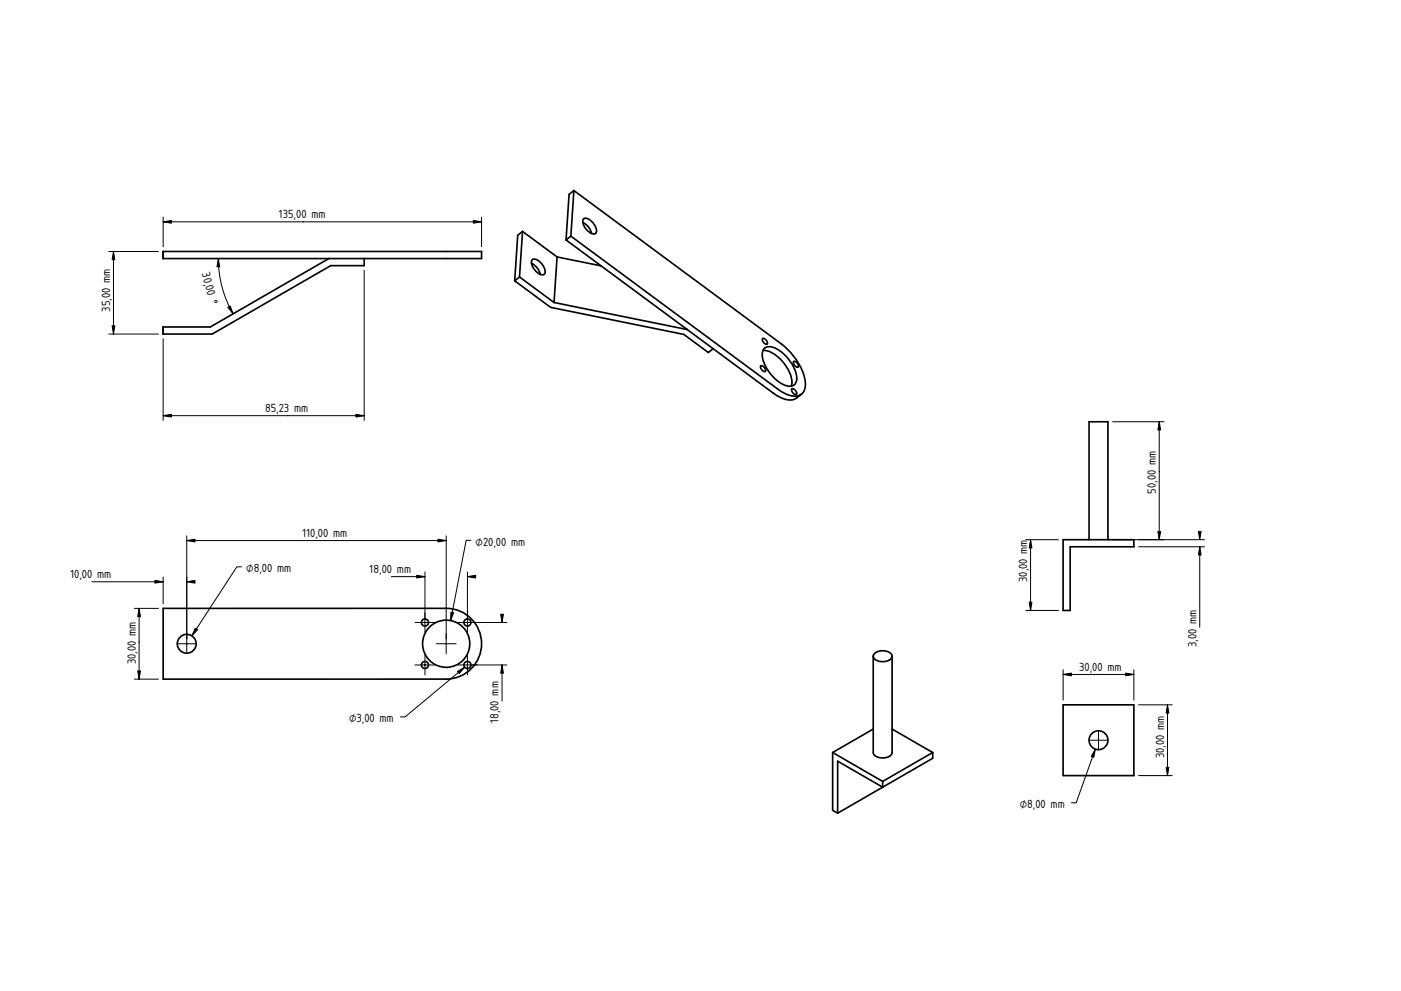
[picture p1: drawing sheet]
<svg xmlns="http://www.w3.org/2000/svg" width="594mm" height="420mm" viewBox="0 0 594 420" stroke-linecap="round" stroke-linejoin="round" font-family="sans-serif">
<path d="M133.5 274.1h.1" fill="none" stroke="#000" stroke-width=".42"/>
<g fill="#fff">
<circle cx="189.2" cy="272.9" r="10"/>
<circle cx="79.2" cy="272.9" r="4"/>
<circle cx="198.2" cy="263.9" r="1.5"/>
<circle cx="198.2" cy="281.9" r="1.5"/>
<circle cx="180.2" cy="263.9" r="1.5"/>
<circle cx="180.2" cy="281.9" r="1.5"/>
</g>
<g fill="none" stroke="#000" stroke-width=".7">
<path d="M69.2 257.9h120a15 15 0 0 1 15 15 15 15 0 0 1-15 15h-120z"/>
<circle cx="79.2" cy="272.9" r="4"/>
<circle cx="180.2" cy="263.9" r="1.5"/>
<circle cx="189.2" cy="272.9" r="10"/>
<circle cx="198.2" cy="263.9" r="1.5"/>
<circle cx="180.2" cy="281.9" r="1.5"/>
<circle cx="198.2" cy="281.9" r="1.5"/>
</g>
<g fill="#000" stroke="#000" stroke-width=".42">
<path d="M79.2 229.2l3.5-.6v1.2zM185.7 228.6l3.5 .6-3.5 .6zM59 257.9l.6 3.5h-1.2zM65.7 246.1l3.5 .6-3.5 .5zM79.2 246.7l3.5-.6v1.1zM176.7 243.9l3.5 .6-3.5 .6zM198.2 244.5l3.5-.6v1.2zM82.8 266.3l1 .7-2.4 2.6zM191.2 259.6l1.1 .2-1.2 3.3zM212.3 260.4h1.2l-.6 3.5zM58.4 284.4h1.2l-.6 3.5zM194 284.7l3.1-1.8-2.4 2.7z"/>
<path d="M212.9 281.9l.6 3.5h-1.2z"/>
<path d="M79.2 268.7v8.4zM75 272.9h8.4z" fill-rule="evenodd"/>
<path d="M180.2 259.7v8.4zM176 263.9h8.4z" fill-rule="evenodd"/>
<path d="M189.2 268.7v8.4zM185 272.9h8.4z" fill-rule="evenodd"/>
<path d="M198.2 259.7v8.4zM194 263.9h8.4z" fill-rule="evenodd"/>
<path d="M180.2 277.7v8.4zM176 281.9h8.4z" fill-rule="evenodd"/>
<path d="M198.2 277.7v8.4zM194 281.9h8.4z" fill-rule="evenodd"/>
</g>
<g fill="none" stroke="#000" stroke-width=".42">
<path d="M79.2 227.2v43.7M79.2 229.2h110M189.2 227.2v43.7M199.7 229.1h-2l-6.6 34M38.9 246.7h30.3M57 257.9h10.2M59 257.9v30M69.2 244.7v11.2M102.4 240.3h-2l-19 29.3M165.9 244.5h14.3M180.2 242.5v19.4M198.2 242.5v19.4"/>
<path d="M133.5 274.1h.1M200.2 263.9h14.7M57 287.9h10.2M197.1 282.9l-25.3 21h-2M200.2 281.9h14.7M212.9 281.9v15.4"/>
</g>
<path d="M69.2 106.6h135v3h-49.8v3h-14.2l-50.2 29h-20.8v-3h20l50.2-29h-70.2z" fill-rule="evenodd" fill="#fff"/>
<path d="M133.5 124.1h.1" fill="none" stroke="#000" stroke-width=".42"/>
<g fill="#fff">
<path d="M69.2 106.6h135v3h-135z" fill-rule="evenodd"/>
<path d="M69.2 138.6h20l50.2-29h15v3h-14.2l-50.2 29h-20.8z" fill-rule="evenodd"/>
</g>
<path d="M133.5 124.1h.1" fill="none" stroke="#000" stroke-width=".42"/>
<g fill="#fff">
<path d="M69.2 138.6v3z"/>
<path d="M69.2 106.6v3z"/>
</g>
<path d="M69.2 106.6h135v3h-135zM139.4 109.6l-50.2 29h-20v3h20.8l50.2-29h14.2v-3" fill="none" stroke="#000" stroke-width=".7"/>
<path d="M69.2 92.1v12.5M69.2 94.1h135M204.2 92.1v12.5M46.1 106.6h21.1M48.1 106.6v35M92.6 109.6a46.6 46.6 0 0 0 6.3 23.5M154.4 114.6v63.6M133.5 124.1h.1M46.1 141.6h21.1M69.2 143.6v34.6M69.2 176.2h85.2" fill="none" stroke="#000" stroke-width=".42"/>
<path d="M69.2 94.1l3.5-.6v1.1zM200.7 93.5l3.5 .6-3.5 .5zM48.1 106.6l.6 3.5h-1.2zM92.6 109.6l.6 3.5h-1.2zM96.6 130.3l1-.6 1.3 3.3zM47.5 138.1h1.2l-.6 3.5zM69.2 176.2l3.5-.5v1.1zM150.9 175.7l3.5 .5-3.5 .6z" fill="#000" stroke="#000" stroke-width=".42"/>
<path d="M219.5 99.7l2.1-1.6 14.6 10.8 18.7 3.8-14.9-11 1.3-19.3 2.1-1.6 87.8 64.9a26 26 0 0 1 10.3 16.5 4.7 4.7 0 0 1-1.5 4.8 4.7 4.7 0 0 1-4.9 .7l-3-1.3-2.2-1.4-87.8-64.9 87.8 64.9a9.7 9.7 0 0 0 9.3 2.5l.7-.4a7.1 7.1 0 0 1-9.9 1l-90-66.4 2.1-1.6 1.3-19.3 87.8 64.9a26 26 0 0 1 10.3 16.5 6.5 6.5 0 0 1-4.3 6.9 9.7 9.7 0 0 1-9.4-2.5l-25.4-18.8-2 1.7-10.4-7.7-56.5-11.5-15.2-11.2z" fill-rule="evenodd" fill="#fff"/>
<path d="M283.5 124.1h.1" fill="none" stroke="#000" stroke-width=".42"/>
<path d="M236.2 108.9l18.7 3.8 36.5 27-56.5-11.4z" fill-rule="evenodd" fill="#fff"/>
<path d="M283.5 124.1h.1" fill="none" stroke="#000" stroke-width=".42"/>
<g fill="#fff">
<path d="M221.6 98.1l14.6 10.8-1.3 19.4-14.6-10.9z" fill-rule="evenodd"/>
<path d="M218.3 119.1l2-1.7 14.6 10.9 56.5 11.4 11 8.1-2 1.7-10.4-7.7-56.5-11.5z" fill-rule="evenodd"/>
</g>
<path d="M283.5 124.1h.1" fill="none" stroke="#000" stroke-width=".42"/>
<g fill="#fff">
<path d="M324.1 147.8a4.6 4.6 0 0 1 5.7 .4 16.6 16.6 0 0 1 8 12.6 3 3 0 0 1-4.5 2.7 16.7 16.7 0 0 1-10.1-13.5l.3-1.4z" fill-rule="evenodd"/>
<path d="M323.5 148.6a12.3 12.3 0 0 1 9.6 6.3 9.9 9.9 0 0 1 2.4 8.8 12.3 12.3 0 0 1-9.6-6.2 10.6 10.6 0 0 1-2.4-8.9z" fill-rule="evenodd"/>
<path d="M324.1 147.8a4.6 4.6 0 0 1 5.7 .4 16.6 16.6 0 0 1 8 12.6 2.83 2.83 0 0 1-2.3 2.9 9.9 9.9 0 0 0-2.4-8.8 12.3 12.3 0 0 0-9.6-6.3z" fill-rule="evenodd"/>
<path d="M219.5 99.7l2.1-1.6-1.3 19.3-2 1.7z" fill-rule="evenodd"/>
<path d="M241.3 82.4l2.1-1.6-1.3 19.3-2.1 1.6z" fill-rule="evenodd"/>
<path d="M247.5 92.7a4.4 4.4 0 0 1 4.8 3 2.34 2.34 0 0 1 0 3.4 5.5 5.5 0 0 1-5-6.2z" fill-rule="evenodd"/>
<path d="M225.8 110.1a4.4 4.4 0 0 1 4.7 2.9 2.34 2.34 0 0 1 0 3.5 5.5 5.5 0 0 1-4.9-6.2z" fill-rule="evenodd"/>
<path d="M247.5 92.7a4.4 4.4 0 0 1 4.8 3 2.34 2.34 0 0 1 0 3.4l-.7 .1a.86 .86 0 0 1-1-1.1l-.4-.9a6.9 6.9 0 0 0-3.1-2.9z" fill-rule="evenodd"/>
<path d="M225.8 110.1a4.4 4.4 0 0 1 4.7 2.9 2.34 2.34 0 0 1 0 3.5h-.6a.86 .86 0 0 1-1-1.1l-.5-.9a6.9 6.9 0 0 0-3-2.9z" fill-rule="evenodd"/>
<path d="M247.1 94.3a7.1 7.1 0 0 1 3.8 4.7 7.1 7.1 0 0 1-3.8-4.7z" fill-rule="evenodd"/>
<path d="M225.4 111.6a7.1 7.1 0 0 1 3.7 4.7 7.1 7.1 0 0 1-3.7-4.7z" fill-rule="evenodd"/>
<path d="M335.8 164.9a1.89 1.89 0 0 1 1.9 2.3 1.89 1.89 0 0 1-1.9-2.3z" fill-rule="evenodd"/>
<path d="M322.6 155.1a1.89 1.89 0 0 1 1.9 2.4 1.89 1.89 0 0 1-1.9-2.4z" fill-rule="evenodd"/>
<path d="M323.4 143.5a1.89 1.89 0 0 1 1.9 2.4 1.89 1.89 0 0 1-1.9-2.4z" fill-rule="evenodd"/>
<path d="M336.6 153.3a1.89 1.89 0 0 1 1.8 2.3 1.89 1.89 0 0 1-1.8-2.3z" fill-rule="evenodd"/>
</g>
<g fill="none" stroke="#000" stroke-width=".7">
<path d="M221.6 98.1l-2.1 1.6-1.2 19.4M221.6 98.1l14.6 10.8M221.6 98.1l-1.3 19.3M243.4 80.8l87.8 64.9a26 26 0 0 1 10.3 16.5l-.3 2.9-1.3 2M243.4 80.8l-2.1 1.6-1.3 19.3M243.4 80.8l-1.3 19.3M247.1 94.3a7.1 7.1 0 0 1 3.8 4.7M247.5 92.7a4.4 4.4 0 0 1 4.8 3 2.22 2.22 0 0 1-.2 3.5 5.7 5.7 0 0 1-4.9-6.1zM218.3 119.1l15.2 11.2 56.5 11.5 10.4 7.7 2-1.7M220.3 117.4l-2 1.7M220.3 117.4l14.6 10.9M225.4 111.6a7.1 7.1 0 0 1 3.7 4.7"/>
<path d="M225.8 110.1a4.4 4.4 0 0 1 4.7 2.9 2.22 2.22 0 0 1-.2 3.5 5.7 5.7 0 0 1-4.8-6.1zM236.2 108.9l-1.3 19.4M236.2 108.9l18.7 3.8M240 101.7l51.4 38M242.1 100.1l87.8 64.9a9.7 9.7 0 0 0 9.3 2.5l.7-.4M242.1 100.1l-2.1 1.6M234.9 128.3l56.5 11.4M291.4 139.7l36.4 26.9a9.7 9.7 0 0 0 9.4 2.5l2.7-2M322.6 155.1a1.89 1.89 0 0 1 1.9 2.4 1.89 1.89 0 0 1-1.9-2.4zM323.4 143.5a1.89 1.89 0 0 1 1.9 2.4 1.89 1.89 0 0 1-1.9-2.4zM323.5 148.6a12.3 12.3 0 0 1 9.6 6.3 9.9 9.9 0 0 1 2.4 8.8M324.3 147.5a5.8 5.8 0 0 1 6.5 1.3 15.6 15.6 0 0 1 7 12.5 2.93 2.93 0 0 1-4.2 2.3 16.2 16.2 0 0 1-10.3-14z"/>
<path d="M336.6 153.3a1.89 1.89 0 0 1 1.8 2.3 1.89 1.89 0 0 1-1.8-2.3zM335.8 164.9a1.89 1.89 0 0 1 1.9 2.3 1.89 1.89 0 0 1-1.9-2.3z"/>
</g>
<path d="M465.8 218.8h.1" fill="none" stroke="#000" stroke-width=".42"/>
<path d="M461.8 178.8h8v50h11v3h-27v27h-3v-30h11z" fill-rule="evenodd" fill="#fff"/>
<path d="M465.8 218.8h.1" fill="none" stroke="#000" stroke-width=".42"/>
<path d="M461.8 178.8h8v50h-8z" fill-rule="evenodd" fill="#fff"/>
<path d="M465.8 218.8h.1" fill="none" stroke="#000" stroke-width=".42"/>
<path d="M450.8 228.8h30v3h-27v27h-3z" fill-rule="evenodd" fill="#fff"/>
<path d="M450.8 228.8h30v3h-27v27h-3zM461.8 228.8v-50h8v50" fill="none" stroke="#000" stroke-width=".7"/>
<path d="M471.8 178.8h21.8M491.6 178.8v50M465.8 218.8h.1M435 228.8h13.8M437 228.8v30M471.8 228.8h38.9M482.8 231.8h27.9M508.7 231.8v34.1M435 258.8h13.8" fill="none" stroke="#000" stroke-width=".42"/>
<path d="M491.6 178.8l.5 3.5h-1.1zM437 228.8l.6 3.5h-1.2zM491 225.3h1.1l-.5 3.5zM508.7 231.8l.6 3.5h-1.1zM508.2 225.3h1.1l-.6 3.5zM436.4 255.3h1.2l-.6 3.5z" fill="#000" stroke="#000" stroke-width=".42"/>
<path d="M450.8 298.8h30v30h-30z" fill-rule="evenodd" fill="#fff"/>
<path d="M465.8 313.8h.1" fill="none" stroke="#000" stroke-width=".42"/>
<circle cx="465.8" cy="313.8" r="4" fill="#fff"/>
<path d="M450.8 283.9v12.9M450.8 285.9h30M480.8 283.9v12.9M482.8 298.8h14.3M495.1 298.8v30M464.5 317.6l-8.2 22.8h-2M465.8 313.8h.1M482.8 328.8h14.3" fill="none" stroke="#000" stroke-width=".42"/>
<g fill="none" stroke="#000" stroke-width=".7">
<path d="M450.8 298.8h30v30h-30z"/>
<circle cx="465.8" cy="313.8" r="4"/>
</g>
<g fill="#000" stroke="#000" stroke-width=".42">
<path d="M450.8 285.9l3.5-.5v1.1zM477.3 285.4l3.5 .5-3.5 .6zM495.1 298.8l.5 3.5h-1.1zM464.5 317.6l-.7 3.5-1.1-.4zM494.5 325.3h1.1l-.5 3.5z"/>
<path d="M465.8 309.6v8.4zM461.6 313.8h8.4z" fill-rule="evenodd"/>
</g>
<path d="M371 276.9a5.3 5.3 0 0 1 7.2 .9 2.86 2.86 0 0 1-3.5 2.7 4 4 0 0 1-4.4-2.3 4.4 4.4 0 0 1 6.2-1.9l1.5 1 .3 .9v30.9v-30.9a4.2 4.2 0 0 1-5.5 2.2l-1.8-.9-.7-1.3v40.8a4.3 4.3 0 0 0 5.7 2.1l1.5-.7 .7-1 .1-10.3 17.2 9.9v2.5l-40.3 23.3-2.1-1.3v-24.5l17.2-9.9v-30.9z" fill-rule="evenodd" fill="#fff"/>
<path d="M370.8 313.8h.1" fill="none" stroke="#000" stroke-width=".42"/>
<path d="M353.1 319l17.2-9.9v9.9a4.3 4.3 0 0 0 5.7 2.1l1.5-.7 .7-1 .1-10.3 17.2 9.9-21.2 12.3z" fill-rule="evenodd" fill="#fff"/>
<path d="M370.8 313.8h.1" fill="none" stroke="#000" stroke-width=".42"/>
<g fill="#fff">
<path d="M355.2 322.7l19.1 11-19.1 11.1z"/>
<path d="M353.1 319l21.2 12.3v2.4l-19.1-11v22.1l-2.1-1.3z" fill-rule="evenodd"/>
<path d="M374.3 331.3l21.2-12.3v2.5l-21.2 12.2z" fill-rule="evenodd"/>
</g>
<path d="M370.3 278.2v40.8a4.3 4.3 0 0 0 5.7 2.1l1.5-.7 .8-1.4v-40.8M370.3 278.2a4.3 4.3 0 0 0 5.7 2.1l1.5-.7 .8-1.4M370.3 278.2a4.4 4.4 0 0 1 6.2-1.9l1.5 1 .3 .9M353.1 319l21.2 12.3M353.1 319v24.5l2.1 1.3M370.3 309.1l-17.2 9.9M378.3 309.1l17.2 9.9M395.5 319l-21.2 12.3M395.5 319v2.5l-40.3 23.3M374.3 331.3v2.4l-19.1-11v22.1" fill="none" stroke="#000" stroke-width=".7"/>
<g font-size="4.7">
<text x="118.3" y="92.6">135,00 mm</text>
<text x="85.6" y="115.9" transform="rotate(76 85.6 115.9)">30,00 °</text>
<text x="46.7" y="132.1" transform="rotate(-90 46.7 132.1)">35,00 mm</text>
<text x="112.4" y="174.8">85,23 mm</text>
<text x="490.1" y="209.3" transform="rotate(-90 490.1 209.3)">50,00 mm</text>
<text x="128.3" y="227.7">110,00 mm</text>
<text x="201.7" y="231.3">⌀20,00 mm</text>
<text x="29.9" y="245.2">10,00 mm</text>
<text x="104.4" y="242.6">⌀8,00 mm</text>
<text x="156.7" y="243">18,00 mm</text>
<text x="435.5" y="246.7" transform="rotate(-90 435.5 246.7)">30,00 mm</text>
<text x="507.3" y="274.3" transform="rotate(-90 507.3 274.3)">3,00 mm</text>
<text x="57.5" y="281.7" transform="rotate(-90 57.5 281.7)">30,00 mm</text>
<text x="457.6" y="284.5">30,00 mm</text>
<text x="148" y="306.2">⌀3,00 mm</text>
<text x="211.4" y="306.5" transform="rotate(-90 211.4 306.5)">18,00 mm</text>
<text x="493.6" y="321.4" transform="rotate(-90 493.6 321.4)">30,00 mm</text>
<text x="432.4" y="342.6">⌀8,00 mm</text>
</g>
</svg>
